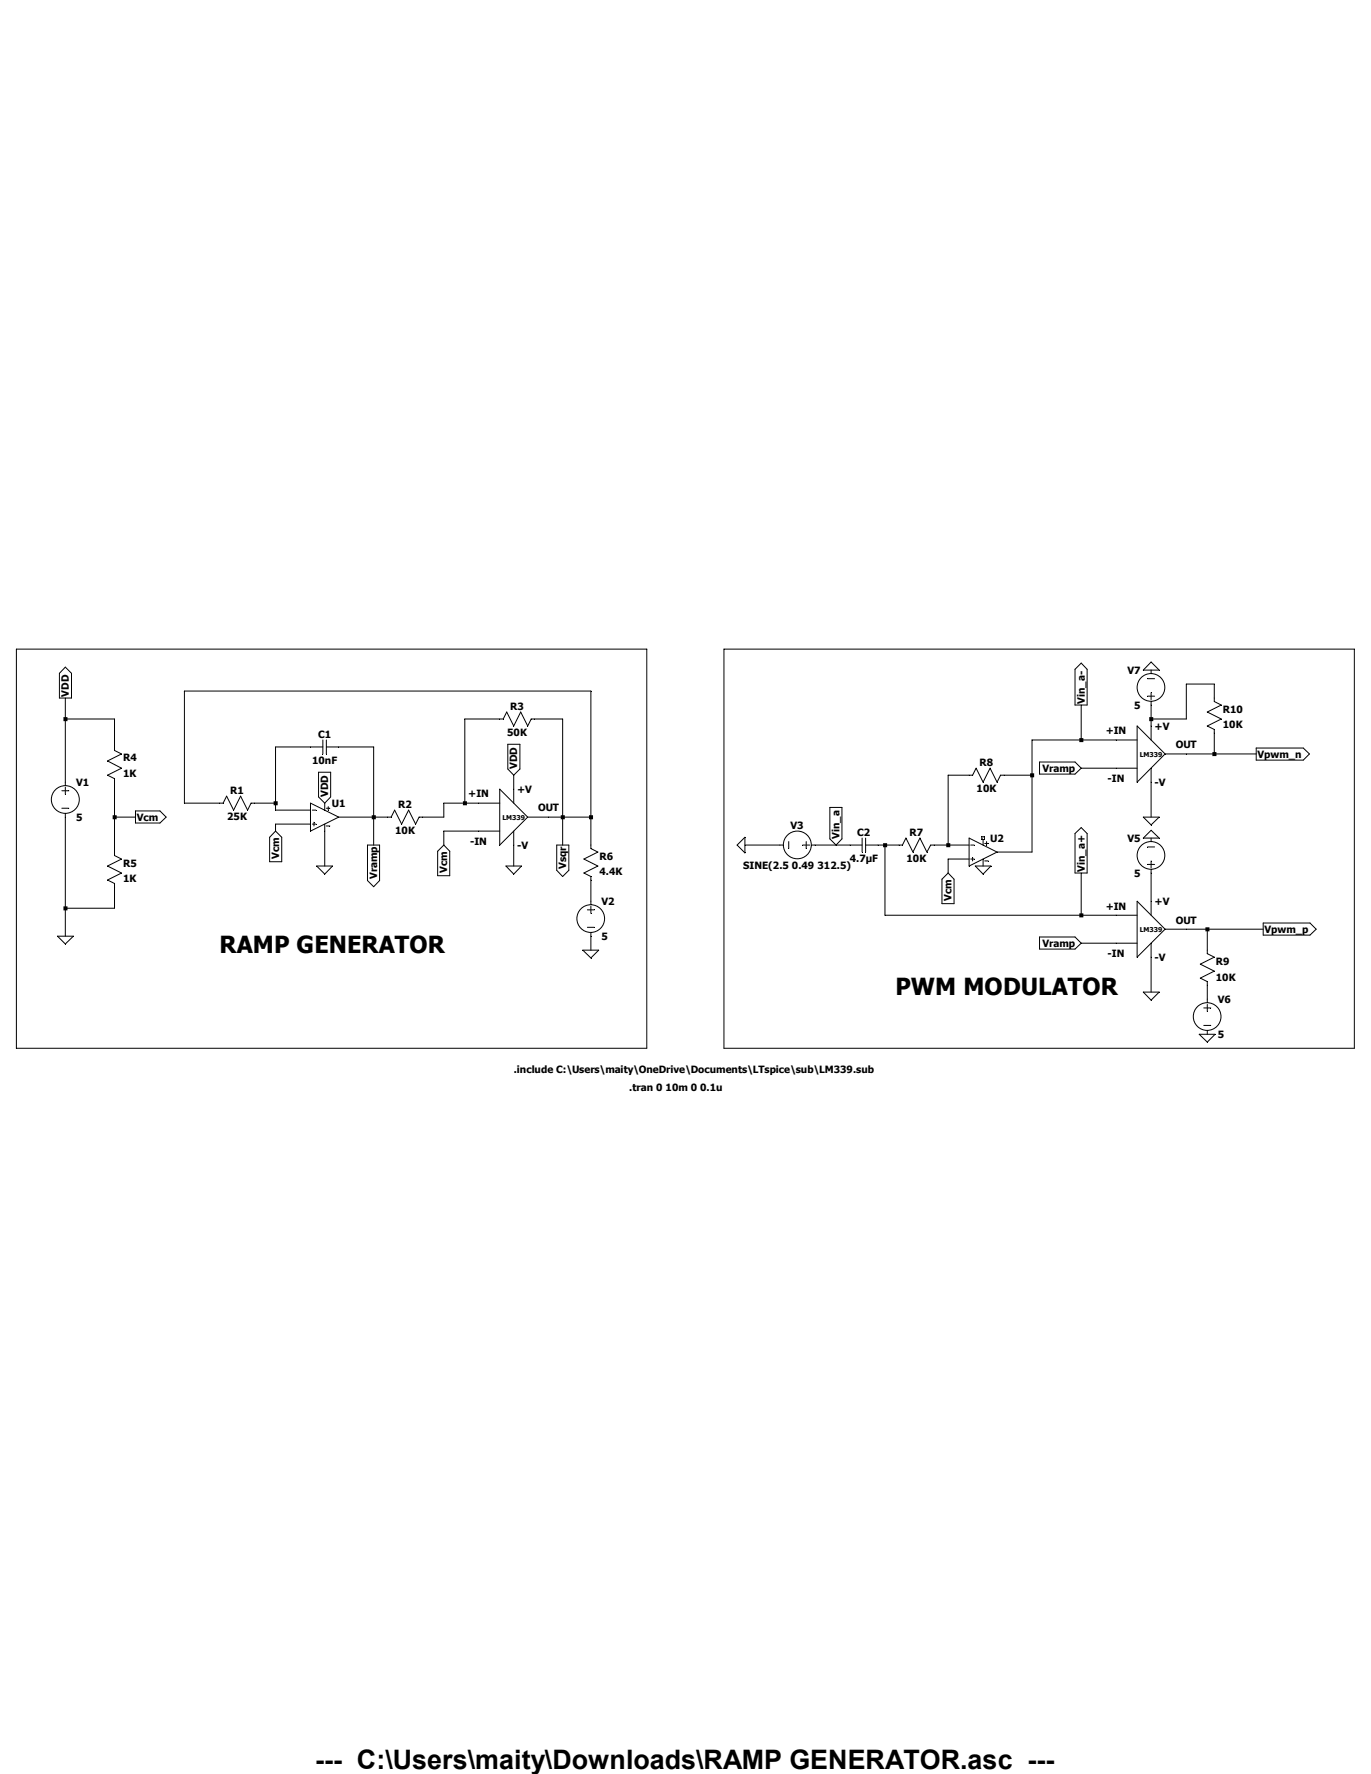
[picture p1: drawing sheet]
Version 4.1
SHEET 1 2084 680
WIRE 240 -496 -1200 -496
WIRE 1856 -496 416 -496
WIRE 1536 -416 1472 -416
WIRE 112 -400 -816 -400
WIRE 1536 -384 1536 -416
WIRE -1088 -336 -1088 -384
WIRE -976 -336 -1088 -336
WIRE -96 -336 -176 -336
WIRE 48 -336 -16 -336
WIRE 1392 -336 1392 -368
WIRE 1472 -336 1472 -416
WIRE 1472 -336 1392 -336
WIRE 1392 -320 1392 -336
WIRE 1232 -288 1232 -368
WIRE 1232 -288 1120 -288
WIRE 1312 -288 1232 -288
WIRE -976 -272 -976 -336
WIRE -528 -272 -608 -272
WIRE -384 -272 -464 -272
WIRE 1536 -256 1536 -304
WIRE 1536 -256 1472 -256
WIRE 1632 -256 1536 -256
WIRE 1312 -224 1232 -224
WIRE 976 -208 928 -208
WIRE 1120 -208 1120 -288
WIRE 1120 -208 1056 -208
WIRE -1088 -192 -1088 -336
WIRE -64 -176 -64 -208
WIRE -816 -144 -816 -400
WIRE -736 -144 -816 -144
WIRE -608 -144 -608 -272
WIRE -608 -144 -656 -144
WIRE -176 -144 -176 -336
WIRE -176 -144 -224 -144
WIRE -144 -144 -176 -144
WIRE -608 -128 -608 -144
WIRE -528 -128 -608 -128
WIRE -976 -112 -976 -192
WIRE -928 -112 -976 -112
WIRE -384 -112 -384 -272
WIRE -384 -112 -464 -112
WIRE -352 -112 -384 -112
WIRE -224 -112 -224 -144
WIRE -224 -112 -272 -112
WIRE 48 -112 48 -336
WIRE 48 -112 16 -112
WIRE 112 -112 112 -400
WIRE 112 -112 48 -112
WIRE 1392 -112 1392 -192
WIRE -528 -96 -608 -96
WIRE -608 -80 -608 -96
WIRE -144 -80 -224 -80
WIRE -384 -48 -384 -112
WIRE -224 -48 -224 -80
WIRE 48 -48 48 -112
WIRE 112 -48 112 -112
WIRE 544 -48 464 -48
WIRE 672 -48 624 -48
WIRE 704 -48 672 -48
WIRE 784 -48 768 -48
WIRE 816 -48 784 -48
WIRE 928 -48 928 -208
WIRE 928 -48 896 -48
WIRE 976 -48 928 -48
WIRE -976 -32 -976 -112
WIRE 1120 -32 1120 -208
WIRE 1120 -32 1040 -32
WIRE 976 -16 928 -16
WIRE -496 0 -496 -80
WIRE -64 0 -64 -48
WIRE 928 16 928 -16
WIRE 112 80 112 32
WIRE 1392 80 1392 16
WIRE -1088 96 -1088 -112
WIRE -976 96 -976 48
WIRE -976 96 -1088 96
WIRE 784 112 784 -48
WIRE 1232 112 1232 16
WIRE 1232 112 784 112
WIRE 1312 112 1232 112
WIRE 1520 144 1472 144
WIRE 1648 144 1520 144
WIRE -1088 160 -1088 96
WIRE 1312 176 1232 176
WIRE 112 192 112 160
WIRE 1520 192 1520 144
WIRE 1392 288 1392 208
WIRE 1520 304 1520 272
WIRE -1200 416 -1200 -496
WIRE 240 416 240 -496
WIRE 240 416 -1200 416
WIRE 416 416 416 -496
WIRE 1856 416 1856 -496
WIRE 1856 416 416 416
FLAG -1088 160 0
FLAG -1088 -384 VDD
IOPIN -1088 -384 Out
FLAG -384 -48 Vramp
IOPIN -384 -48 Out
FLAG 48 -48 Vsqr
IOPIN 48 -48 Out
FLAG -928 -112 Vcm
IOPIN -928 -112 Out
FLAG -224 -48 Vcm
IOPIN -224 -48 In
FLAG -64 0 0
FLAG -496 0 0
FLAG -608 -80 Vcm
IOPIN -608 -80 In
FLAG -496 -144 VDD
IOPIN -496 -144 In
FLAG 112 192 0
FLAG -64 -208 VDD
IOPIN -64 -208 In
FLAG 464 -48 0
FLAG 928 16 Vcm
IOPIN 928 16 In
FLAG 672 -48 Vin_a
IOPIN 672 -48 In
FLAG 1232 -368 Vin_a-
IOPIN 1232 -368 Out
FLAG 1232 16 Vin_a+
IOPIN 1232 16 Out
FLAG 1232 -224 Vramp
IOPIN 1232 -224 In
FLAG 1232 176 Vramp
IOPIN 1232 176 In
FLAG 1392 -112 0
FLAG 1392 288 0
FLAG 1648 144 Vpwm_p
IOPIN 1648 144 Out
FLAG 1632 -256 Vpwm_n
IOPIN 1632 -256 Out
FLAG 1392 -64 0
FLAG 1520 384 0
FLAG 1392 -448 0
FLAG 1008 0 0
SYMBOL res -640 -160 R90
WINDOW 0 0 56 VBottom 2
WINDOW 3 32 56 VTop 2
SYMATTR InstName R1
SYMATTR Value 25K
SYMBOL LM339 -96 -112 R0
SYMATTR InstName X2
SYMATTR Prefix X
SYMATTR Value LM339
SYMBOL cap -464 -288 R90
WINDOW 0 0 32 VBottom 2
WINDOW 3 32 32 VTop 2
SYMATTR InstName C1
SYMATTR Value 10nF
SYMBOL res -256 -128 R90
WINDOW 0 0 56 VBottom 2
WINDOW 3 32 56 VTop 2
SYMATTR InstName R2
SYMATTR Value 10K
SYMBOL voltage -1088 -208 R0
SYMATTR InstName V1
SYMATTR Value 5
SYMBOL res -992 -288 R0
SYMATTR InstName R4
SYMATTR Value 1K
SYMBOL res -992 -48 R0
SYMATTR InstName R5
SYMATTR Value 1K
SYMBOL OpAmps\\UniversalOpAmp -496 -112 R0
SYMATTR InstName U1
SYMBOL res 96 -64 R0
SYMATTR InstName R6
SYMATTR Value 4.4K
SYMBOL voltage 112 64 R0
WINDOW 123 0 0 Left 0
WINDOW 39 0 0 Left 0
SYMATTR InstName V2
SYMATTR Value 5
SYMBOL res 0 -352 R90
WINDOW 0 0 56 VBottom 2
WINDOW 3 32 56 VTop 2
SYMATTR InstName R3
SYMATTR Value 50K
SYMBOL voltage 640 -48 R90
WINDOW 0 -32 56 VBottom 2
WINDOW 3 46 56 VCenter 2
WINDOW 123 0 0 Left 0
WINDOW 39 0 0 Left 0
SYMATTR InstName V3
SYMATTR Value SINE(2.5 0.49 312.5)
SYMBOL cap 768 -64 R90
WINDOW 0 0 32 VBottom 2
WINDOW 3 32 32 VTop 2
SYMATTR InstName C2
SYMATTR Value 4.7µF
SYMBOL res 912 -64 R90
WINDOW 0 0 56 VBottom 2
WINDOW 3 32 56 VTop 2
SYMATTR InstName R7
SYMATTR Value 10K
SYMBOL res 1072 -224 R90
WINDOW 0 0 56 VBottom 2
WINDOW 3 32 56 VTop 2
SYMATTR InstName R8
SYMATTR Value 10K
SYMBOL LM339 1360 -256 R0
SYMATTR InstName X1
SYMATTR Prefix X
SYMATTR Value LM339
SYMBOL LM339 1360 144 R0
SYMATTR InstName X3
SYMATTR Prefix X
SYMATTR Value LM339
SYMBOL res 1504 176 R0
SYMATTR InstName R9
SYMATTR Value 10K
SYMBOL res 1520 -400 R0
SYMATTR InstName R10
SYMATTR Value 10K
SYMBOL voltage 1392 32 R180
WINDOW 0 24 96 Left 2
WINDOW 3 24 16 Left 2
SYMATTR InstName V5
SYMATTR Value 5
SYMBOL voltage 1520 288 R0
SYMATTR InstName V6
SYMATTR Value 5
SYMBOL voltage 1392 -352 R180
WINDOW 0 24 96 Left 2
WINDOW 3 24 16 Left 2
SYMATTR InstName V7
SYMATTR Value 5
SYMBOL OpAmps\\UniversalOpAmp 1008 -32 R0
SYMATTR InstName U2
TEXT 200 504 Left 2 !.tran 0 10m 0 0.1u
TEXT -64 464 Left 2 !.include C:\\Users\\maity\\OneDrive\\Documents\\LTspice\\sub\\LM339.sub
TEXT -736 176 Left 5 ;RAMP GENERATOR
TEXT 808 272 Left 5 ;PWM MODULATOR
